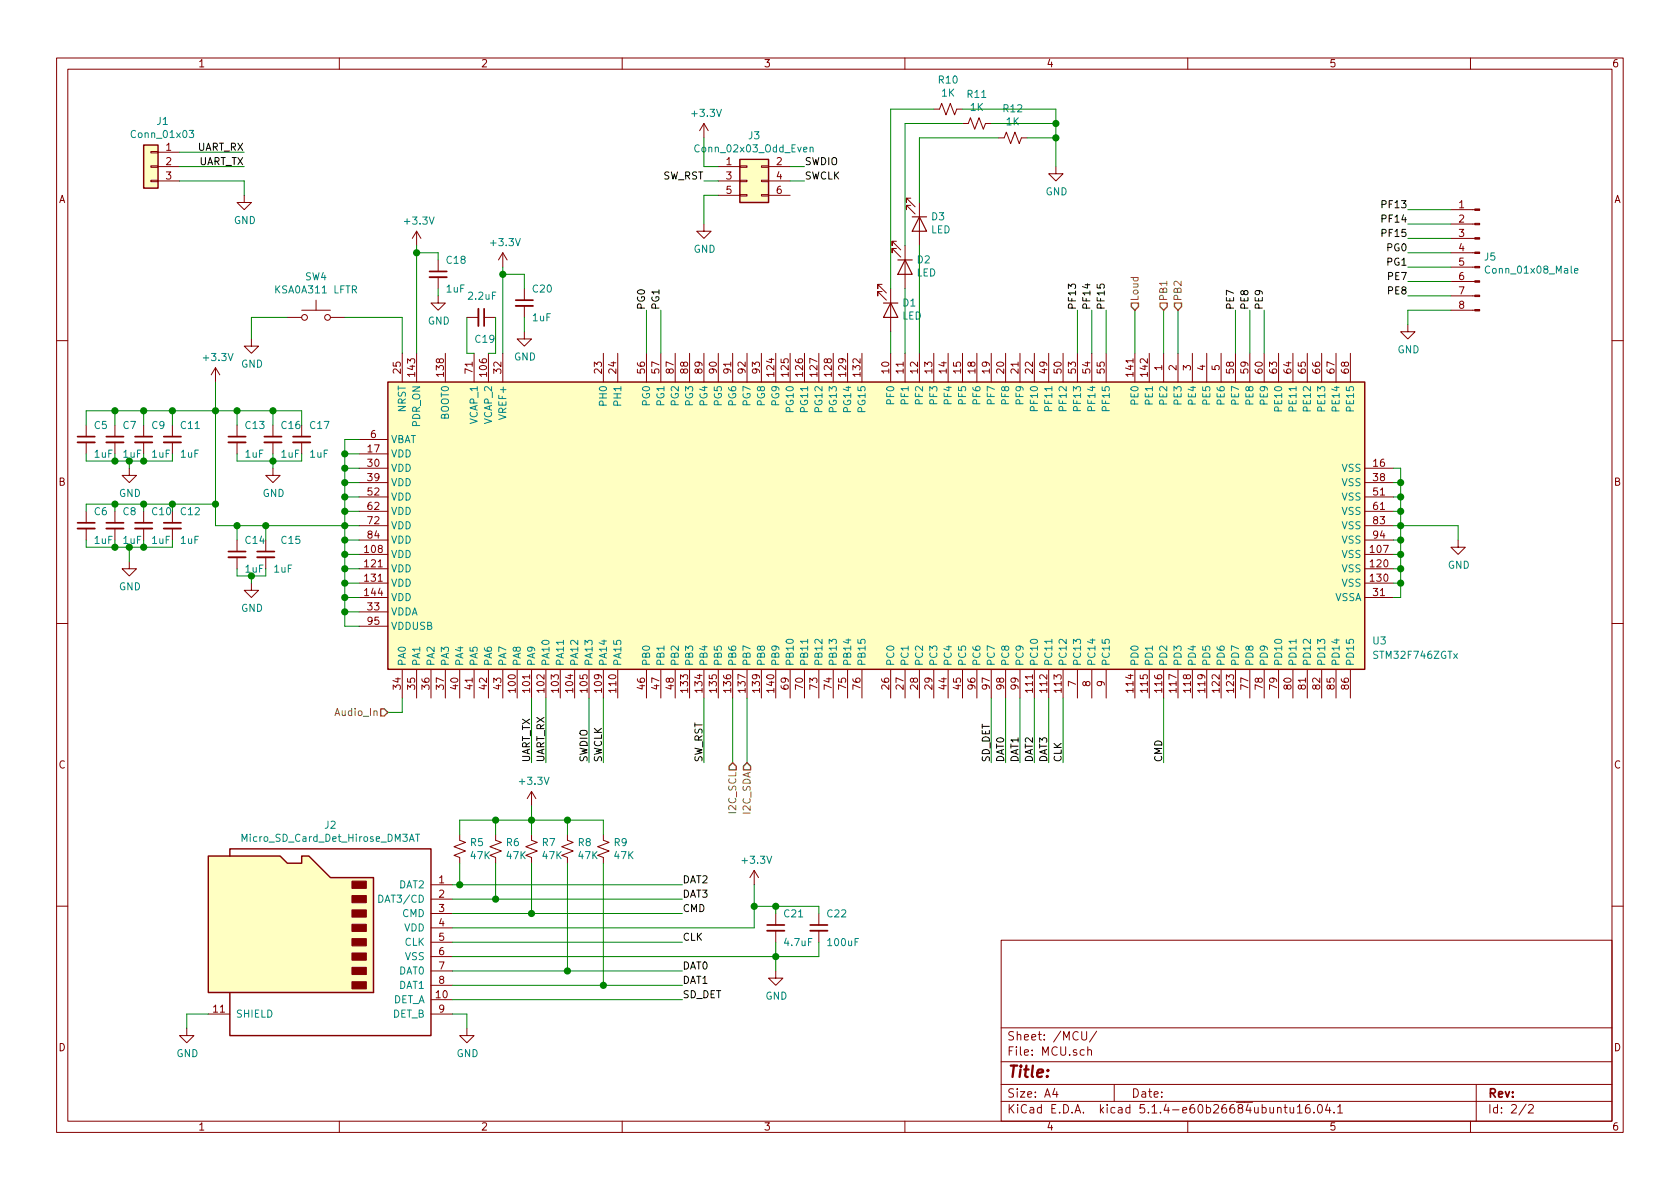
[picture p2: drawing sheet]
EESchema Schematic File Version 4
LIBS:birdEar-cache
EELAYER 30 0
EELAYER END
$Descr A4 11693 8268
encoding utf-8
Sheet 2 2
Title ""
Date ""
Rev ""
Comp ""
Comment1 ""
Comment2 ""
Comment3 ""
Comment4 ""
$EndDescr
$Comp
L MCU_ST_STM32F7:STM32F746ZGTx U3
U 1 1
P 6100 3650
F 0 "U3" V 6900 200 50  0000 R CNN
F 1 "STM32F746ZGTx" V 7000 200 50  0000 R CNN
F 2 "Package_QFP:LQFP-144_20x20mm_P0.5mm" H 5100 250 50  0001 R CNN
F 3 "http://www.st.com/st-web-ui/static/active/en/resource/technical/document/datasheet/DM00166116.pdf" H 6100 3650 50  0001 C CNN
	1    6100 3650
	0    -1   1    0   
$EndComp
$Comp
L birdEar-rescue:Micro_SD_Card_Det_Hirose_DM3AT-Connector-birdEar-rescue-birdEar-rescue J?
U 1 1
P 2250 6550
AR Path="/5D8C50AB" Ref="J?"  Part="1" 
AR Path="/5D8C399D/5D8C50AB" Ref="J2"  Part="1" 
F 0 "J2" H 2200 7367 50  0000 C CNN
F 1 "Micro_SD_Card_Det_Hirose_DM3AT" H 2200 7276 50  0000 C CNN
F 2 "Connector_Card:microSD_HC_Hirose_DM3AT-SF-PEJM5" H 4300 7250 50  0001 C CNN
F 3 "https://www.hirose.com/product/en/download_file/key_name/DM3/category/Catalog/doc_file_id/49662/?file_category_id=4&item_id=195&is_series=1" H 2250 6650 50  0001 C CNN
	1    2250 6550
	-1   0    0    -1  
$EndComp
$Comp
L power:+3.3V #PWR016
U 1 1
P 1500 2650
F 0 "#PWR016" H 1500 2500 50  0001 C CNN
F 1 "+3.3V" H 1515 2823 50  0000 C CNN
F 2 "" H 1500 2650 50  0001 C CNN
F 3 "" H 1500 2650 50  0001 C CNN
	1    1500 2650
	1    0    0    -1  
$EndComp
Wire Wire Line
	1500 2650 1500 2850
Wire Wire Line
	1500 3650 1650 3650
Wire Wire Line
	2400 4350 2500 4350
Wire Wire Line
	2500 4250 2400 4250
Connection ~ 2400 4250
Wire Wire Line
	2400 4250 2400 4350
Wire Wire Line
	2500 4150 2400 4150
Connection ~ 2400 4150
Wire Wire Line
	2400 4150 2400 4250
Wire Wire Line
	2500 4050 2400 4050
Connection ~ 2400 4050
Wire Wire Line
	2400 4050 2400 4150
Wire Wire Line
	2400 3950 2500 3950
Connection ~ 2400 3950
Wire Wire Line
	2400 3950 2400 4050
Wire Wire Line
	2500 3850 2400 3850
Connection ~ 2400 3850
Wire Wire Line
	2400 3850 2400 3950
Wire Wire Line
	2500 3750 2400 3750
Connection ~ 2400 3750
Wire Wire Line
	2400 3750 2400 3850
Wire Wire Line
	2400 3050 2400 3150
Connection ~ 2400 3650
Wire Wire Line
	2400 3650 2500 3650
Wire Wire Line
	2400 3650 2400 3750
Wire Wire Line
	2400 3550 2500 3550
Connection ~ 2400 3550
Wire Wire Line
	2400 3550 2400 3650
Wire Wire Line
	2500 3450 2400 3450
Connection ~ 2400 3450
Wire Wire Line
	2400 3450 2400 3550
Wire Wire Line
	2400 3350 2500 3350
Connection ~ 2400 3350
Wire Wire Line
	2400 3350 2400 3450
Wire Wire Line
	2500 3250 2400 3250
Connection ~ 2400 3250
Wire Wire Line
	2400 3250 2400 3350
Wire Wire Line
	2400 3150 2500 3150
Connection ~ 2400 3150
Wire Wire Line
	2400 3150 2400 3250
Wire Wire Line
	2500 3050 2400 3050
$Comp
L Device:C_Small C7
U 1 1
P 800 3050
F 0 "C7" H 850 3150 50  0000 L CNN
F 1 "1uF" H 850 2950 50  0000 L CNN
F 2 "Capacitor_SMD:C_0805_2012Metric" H 800 3050 50  0001 C CNN
F 3 "~" H 800 3050 50  0001 C CNN
	1    800  3050
	1    0    0    -1  
$EndComp
$Comp
L Device:C_Small C9
U 1 1
P 1000 3050
F 0 "C9" H 1050 3150 50  0000 L CNN
F 1 "1uF" H 1050 2950 50  0000 L CNN
F 2 "Capacitor_SMD:C_0805_2012Metric" H 1000 3050 50  0001 C CNN
F 3 "~" H 1000 3050 50  0001 C CNN
	1    1000 3050
	1    0    0    -1  
$EndComp
$Comp
L Device:C_Small C11
U 1 1
P 1200 3050
F 0 "C11" H 1250 3150 50  0000 L CNN
F 1 "1uF" H 1250 2950 50  0000 L CNN
F 2 "Capacitor_SMD:C_0805_2012Metric" H 1200 3050 50  0001 C CNN
F 3 "~" H 1200 3050 50  0001 C CNN
	1    1200 3050
	1    0    0    -1  
$EndComp
$Comp
L Device:C_Small C5
U 1 1
P 600 3050
F 0 "C5" H 650 3150 50  0000 L CNN
F 1 "1uF" H 650 2950 50  0000 L CNN
F 2 "Capacitor_SMD:C_0805_2012Metric" H 600 3050 50  0001 C CNN
F 3 "~" H 600 3050 50  0001 C CNN
	1    600  3050
	1    0    0    -1  
$EndComp
$Comp
L Device:C_Small C13
U 1 1
P 1650 3050
F 0 "C13" H 1700 3150 50  0000 L CNN
F 1 "1uF" H 1700 2950 50  0000 L CNN
F 2 "Capacitor_SMD:C_0805_2012Metric" H 1650 3050 50  0001 C CNN
F 3 "~" H 1650 3050 50  0001 C CNN
	1    1650 3050
	1    0    0    -1  
$EndComp
$Comp
L Device:C_Small C16
U 1 1
P 1900 3050
F 0 "C16" H 1950 3150 50  0000 L CNN
F 1 "1uF" H 1950 2950 50  0000 L CNN
F 2 "Capacitor_SMD:C_0805_2012Metric" H 1900 3050 50  0001 C CNN
F 3 "~" H 1900 3050 50  0001 C CNN
	1    1900 3050
	1    0    0    -1  
$EndComp
$Comp
L Device:C_Small C17
U 1 1
P 2100 3050
F 0 "C17" H 2150 3150 50  0000 L CNN
F 1 "1uF" H 2150 2950 50  0000 L CNN
F 2 "Capacitor_SMD:C_0805_2012Metric" H 2100 3050 50  0001 C CNN
F 3 "~" H 2100 3050 50  0001 C CNN
	1    2100 3050
	1    0    0    -1  
$EndComp
$Comp
L Device:C_Small C6
U 1 1
P 600 3650
F 0 "C6" H 650 3750 50  0000 L CNN
F 1 "1uF" H 650 3550 50  0000 L CNN
F 2 "Capacitor_SMD:C_0805_2012Metric" H 600 3650 50  0001 C CNN
F 3 "~" H 600 3650 50  0001 C CNN
	1    600  3650
	1    0    0    -1  
$EndComp
$Comp
L Device:C_Small C8
U 1 1
P 800 3650
F 0 "C8" H 850 3750 50  0000 L CNN
F 1 "1uF" H 850 3550 50  0000 L CNN
F 2 "Capacitor_SMD:C_0805_2012Metric" H 800 3650 50  0001 C CNN
F 3 "~" H 800 3650 50  0001 C CNN
	1    800  3650
	1    0    0    -1  
$EndComp
$Comp
L Device:C_Small C10
U 1 1
P 1000 3650
F 0 "C10" H 1050 3750 50  0000 L CNN
F 1 "1uF" H 1050 3550 50  0000 L CNN
F 2 "Capacitor_SMD:C_0805_2012Metric" H 1000 3650 50  0001 C CNN
F 3 "~" H 1000 3650 50  0001 C CNN
	1    1000 3650
	1    0    0    -1  
$EndComp
$Comp
L Device:C_Small C12
U 1 1
P 1200 3650
F 0 "C12" H 1250 3750 50  0000 L CNN
F 1 "1uF" H 1250 3550 50  0000 L CNN
F 2 "Capacitor_SMD:C_0805_2012Metric" H 1200 3650 50  0001 C CNN
F 3 "~" H 1200 3650 50  0001 C CNN
	1    1200 3650
	1    0    0    -1  
$EndComp
$Comp
L Device:C_Small C14
U 1 1
P 1650 3850
F 0 "C14" H 1700 3950 50  0000 L CNN
F 1 "1uF" H 1700 3750 50  0000 L CNN
F 2 "Capacitor_SMD:C_0805_2012Metric" H 1650 3850 50  0001 C CNN
F 3 "~" H 1650 3850 50  0001 C CNN
	1    1650 3850
	1    0    0    -1  
$EndComp
$Comp
L Device:C_Small C15
U 1 1
P 1850 3850
F 0 "C15" H 1950 3950 50  0000 L CNN
F 1 "1uF" H 1900 3750 50  0000 L CNN
F 2 "Capacitor_SMD:C_0805_2012Metric" H 1850 3850 50  0001 C CNN
F 3 "~" H 1850 3850 50  0001 C CNN
	1    1850 3850
	1    0    0    -1  
$EndComp
$Comp
L power:GND #PWR014
U 1 1
P 900 3900
F 0 "#PWR014" H 900 3650 50  0001 C CNN
F 1 "GND" H 905 3727 50  0000 C CNN
F 2 "" H 900 3900 50  0001 C CNN
F 3 "" H 900 3900 50  0001 C CNN
	1    900  3900
	1    0    0    -1  
$EndComp
$Comp
L power:GND #PWR013
U 1 1
P 900 3250
F 0 "#PWR013" H 900 3000 50  0001 C CNN
F 1 "GND" H 905 3077 50  0000 C CNN
F 2 "" H 900 3250 50  0001 C CNN
F 3 "" H 900 3250 50  0001 C CNN
	1    900  3250
	1    0    0    -1  
$EndComp
Wire Wire Line
	600  3150 600  3200
Wire Wire Line
	600  3200 800  3200
Wire Wire Line
	1200 3200 1200 3150
Wire Wire Line
	1000 3150 1000 3200
Connection ~ 1000 3200
Wire Wire Line
	1000 3200 1200 3200
Wire Wire Line
	800  3150 800  3200
Connection ~ 800  3200
Wire Wire Line
	800  3200 900  3200
Wire Wire Line
	900  3200 900  3250
Connection ~ 900  3200
Wire Wire Line
	900  3200 1000 3200
Wire Wire Line
	600  2950 600  2850
Wire Wire Line
	600  2850 800  2850
Connection ~ 1500 2850
Wire Wire Line
	1500 2850 1500 3500
Wire Wire Line
	800  2950 800  2850
Connection ~ 800  2850
Wire Wire Line
	800  2850 1000 2850
Wire Wire Line
	1000 2950 1000 2850
Connection ~ 1000 2850
Wire Wire Line
	1000 2850 1200 2850
Wire Wire Line
	1200 2950 1200 2850
Connection ~ 1200 2850
Wire Wire Line
	1200 2850 1500 2850
Wire Wire Line
	600  3550 600  3500
Wire Wire Line
	600  3500 800  3500
Connection ~ 1500 3500
Wire Wire Line
	1500 3500 1500 3650
Wire Wire Line
	800  3550 800  3500
Connection ~ 800  3500
Wire Wire Line
	800  3500 1000 3500
Wire Wire Line
	1000 3550 1000 3500
Connection ~ 1000 3500
Wire Wire Line
	1000 3500 1200 3500
Wire Wire Line
	1200 3550 1200 3500
Connection ~ 1200 3500
Wire Wire Line
	1200 3500 1500 3500
Wire Wire Line
	600  3750 600  3800
Wire Wire Line
	600  3800 800  3800
Wire Wire Line
	1200 3800 1200 3750
Wire Wire Line
	1000 3750 1000 3800
Connection ~ 1000 3800
Wire Wire Line
	1000 3800 1200 3800
Wire Wire Line
	800  3750 800  3800
Connection ~ 800  3800
Wire Wire Line
	800  3800 900  3800
Wire Wire Line
	900  3800 900  3900
Connection ~ 900  3800
Wire Wire Line
	900  3800 1000 3800
Wire Wire Line
	1500 2850 1650 2850
Wire Wire Line
	2100 2850 2100 2950
Wire Wire Line
	1900 2950 1900 2850
Connection ~ 1900 2850
Wire Wire Line
	1900 2850 2100 2850
Wire Wire Line
	1650 2950 1650 2850
Connection ~ 1650 2850
Wire Wire Line
	1650 2850 1900 2850
Wire Wire Line
	1650 3750 1650 3650
Connection ~ 1650 3650
Wire Wire Line
	1650 3650 1850 3650
Wire Wire Line
	1850 3750 1850 3650
Connection ~ 1850 3650
Wire Wire Line
	1850 3650 2400 3650
$Comp
L power:GND #PWR019
U 1 1
P 1750 4050
F 0 "#PWR019" H 1750 3800 50  0001 C CNN
F 1 "GND" H 1755 3877 50  0000 C CNN
F 2 "" H 1750 4050 50  0001 C CNN
F 3 "" H 1750 4050 50  0001 C CNN
	1    1750 4050
	1    0    0    -1  
$EndComp
Wire Wire Line
	1650 3950 1650 4000
Wire Wire Line
	1650 4000 1750 4000
Wire Wire Line
	1850 4000 1850 3950
Wire Wire Line
	1750 4050 1750 4000
Connection ~ 1750 4000
Wire Wire Line
	1750 4000 1850 4000
Wire Wire Line
	1650 3150 1650 3200
Wire Wire Line
	1650 3200 1900 3200
Wire Wire Line
	2100 3200 2100 3150
Wire Wire Line
	1900 3150 1900 3200
Connection ~ 1900 3200
Wire Wire Line
	1900 3200 2100 3200
Wire Wire Line
	1900 3250 1900 3200
$Comp
L power:GND #PWR020
U 1 1
P 1900 3250
F 0 "#PWR020" H 1900 3000 50  0001 C CNN
F 1 "GND" H 1905 3077 50  0000 C CNN
F 2 "" H 1900 3250 50  0001 C CNN
F 3 "" H 1900 3250 50  0001 C CNN
	1    1900 3250
	1    0    0    -1  
$EndComp
$Comp
L power:GND #PWR033
U 1 1
P 10150 3750
F 0 "#PWR033" H 10150 3500 50  0001 C CNN
F 1 "GND" H 10155 3577 50  0000 C CNN
F 2 "" H 10150 3750 50  0001 C CNN
F 3 "" H 10150 3750 50  0001 C CNN
	1    10150 3750
	1    0    0    -1  
$EndComp
Wire Wire Line
	9700 3250 9750 3250
Wire Wire Line
	9700 3350 9750 3350
Wire Wire Line
	9750 3350 9750 3250
Wire Wire Line
	9750 3350 9750 3450
Wire Wire Line
	9750 3450 9700 3450
Connection ~ 9750 3350
Wire Wire Line
	9750 3450 9750 3550
Wire Wire Line
	9750 3550 9700 3550
Connection ~ 9750 3450
Wire Wire Line
	9750 3550 9750 3650
Wire Wire Line
	9750 3650 9700 3650
Connection ~ 9750 3550
Wire Wire Line
	9750 3650 9750 3750
Wire Wire Line
	9750 3750 9700 3750
Connection ~ 9750 3650
Wire Wire Line
	9750 3750 9750 3850
Wire Wire Line
	9750 3850 9700 3850
Connection ~ 9750 3750
Wire Wire Line
	9750 3850 9750 3950
Wire Wire Line
	9750 3950 9700 3950
Connection ~ 9750 3850
Wire Wire Line
	9750 3950 9750 4050
Wire Wire Line
	9750 4050 9700 4050
Connection ~ 9750 3950
Wire Wire Line
	9750 4050 9750 4150
Wire Wire Line
	9750 4150 9700 4150
Connection ~ 9750 4050
Wire Wire Line
	9750 3650 10150 3650
Wire Wire Line
	10150 3650 10150 3750
$Comp
L Connector_Generic:Conn_01x03 J1
U 1 1
P 1050 1150
F 0 "J1" H 968 1467 50  0000 C CNN
F 1 "Conn_01x03" H 968 1376 50  0000 C CNN
F 2 "Connector_PinHeader_2.54mm:PinHeader_1x03_P2.54mm_Vertical" H 1050 1150 50  0001 C CNN
F 3 "~" H 1050 1150 50  0001 C CNN
	1    1050 1150
	-1   0    0    -1  
$EndComp
Wire Wire Line
	1450 7050 1300 7050
Wire Wire Line
	1300 7050 1300 7150
$Comp
L power:GND #PWR015
U 1 1
P 1300 7150
F 0 "#PWR015" H 1300 6900 50  0001 C CNN
F 1 "GND" H 1305 6977 50  0000 C CNN
F 2 "" H 1300 7150 50  0001 C CNN
F 3 "" H 1300 7150 50  0001 C CNN
	1    1300 7150
	1    0    0    -1  
$EndComp
Wire Wire Line
	3150 6150 3200 6150
Wire Wire Line
	4750 6250 3450 6250
Wire Wire Line
	3150 6350 3700 6350
Wire Wire Line
	3150 6750 3950 6750
Wire Wire Line
	3150 6850 4200 6850
Text Label 4750 6150 0    50   ~ 0
DAT2
Text Label 4750 6250 0    50   ~ 0
DAT3
Text Label 4750 6350 0    50   ~ 0
CMD
Text Label 4750 6550 0    50   ~ 0
CLK
Text Label 4750 6750 0    50   ~ 0
DAT0
Text Label 4750 6850 0    50   ~ 0
DAT1
$Comp
L Device:R_Small_US R5
U 1 1
P 3200 5900
F 0 "R5" H 3268 5946 50  0000 L CNN
F 1 "47K" H 3268 5855 50  0000 L CNN
F 2 "Resistor_SMD:R_0805_2012Metric" H 3200 5900 50  0001 C CNN
F 3 "~" H 3200 5900 50  0001 C CNN
	1    3200 5900
	1    0    0    -1  
$EndComp
$Comp
L Device:R_Small_US R6
U 1 1
P 3450 5900
F 0 "R6" H 3518 5946 50  0000 L CNN
F 1 "47K" H 3518 5855 50  0000 L CNN
F 2 "Resistor_SMD:R_0805_2012Metric" H 3450 5900 50  0001 C CNN
F 3 "~" H 3450 5900 50  0001 C CNN
	1    3450 5900
	1    0    0    -1  
$EndComp
$Comp
L Device:R_Small_US R7
U 1 1
P 3700 5900
F 0 "R7" H 3768 5946 50  0000 L CNN
F 1 "47K" H 3768 5855 50  0000 L CNN
F 2 "Resistor_SMD:R_0805_2012Metric" H 3700 5900 50  0001 C CNN
F 3 "~" H 3700 5900 50  0001 C CNN
	1    3700 5900
	1    0    0    -1  
$EndComp
$Comp
L Device:R_Small_US R8
U 1 1
P 3950 5900
F 0 "R8" H 4018 5946 50  0000 L CNN
F 1 "47K" H 4018 5855 50  0000 L CNN
F 2 "Resistor_SMD:R_0805_2012Metric" H 3950 5900 50  0001 C CNN
F 3 "~" H 3950 5900 50  0001 C CNN
	1    3950 5900
	1    0    0    -1  
$EndComp
Wire Wire Line
	3200 6000 3200 6150
Connection ~ 3200 6150
Wire Wire Line
	3200 6150 4750 6150
Wire Wire Line
	3450 6000 3450 6250
Connection ~ 3450 6250
Wire Wire Line
	3450 6250 3150 6250
Wire Wire Line
	3700 6000 3700 6350
Connection ~ 3700 6350
Wire Wire Line
	3700 6350 4750 6350
$Comp
L Device:R_Small_US R9
U 1 1
P 4200 5900
F 0 "R9" H 4268 5946 50  0000 L CNN
F 1 "47K" H 4268 5855 50  0000 L CNN
F 2 "Resistor_SMD:R_0805_2012Metric" H 4200 5900 50  0001 C CNN
F 3 "~" H 4200 5900 50  0001 C CNN
	1    4200 5900
	1    0    0    -1  
$EndComp
Wire Wire Line
	3150 6550 4750 6550
Wire Wire Line
	3950 6000 3950 6750
Connection ~ 3950 6750
Wire Wire Line
	3950 6750 4750 6750
Wire Wire Line
	4200 6000 4200 6850
Connection ~ 4200 6850
Wire Wire Line
	4200 6850 4750 6850
Wire Wire Line
	3200 5800 3200 5700
Wire Wire Line
	3200 5700 3450 5700
Wire Wire Line
	4200 5700 4200 5800
Wire Wire Line
	3950 5800 3950 5700
Connection ~ 3950 5700
Wire Wire Line
	3950 5700 4200 5700
Wire Wire Line
	3700 5800 3700 5700
Connection ~ 3700 5700
Wire Wire Line
	3700 5700 3950 5700
Wire Wire Line
	3450 5800 3450 5700
Connection ~ 3450 5700
Wire Wire Line
	3450 5700 3700 5700
Wire Wire Line
	3700 5700 3700 5600
$Comp
L power:+3.3V #PWR026
U 1 1
P 3700 5600
F 0 "#PWR026" H 3700 5450 50  0001 C CNN
F 1 "+3.3V" H 3715 5773 50  0000 C CNN
F 2 "" H 3700 5600 50  0001 C CNN
F 3 "" H 3700 5600 50  0001 C CNN
	1    3700 5600
	1    0    0    -1  
$EndComp
Wire Wire Line
	3150 6450 5250 6450
Wire Wire Line
	5250 6450 5250 6300
$Comp
L power:+3.3V #PWR029
U 1 1
P 5250 6150
F 0 "#PWR029" H 5250 6000 50  0001 C CNN
F 1 "+3.3V" H 5265 6323 50  0000 C CNN
F 2 "" H 5250 6150 50  0001 C CNN
F 3 "" H 5250 6150 50  0001 C CNN
	1    5250 6150
	1    0    0    -1  
$EndComp
$Comp
L Device:C_Small C21
U 1 1
P 5400 6450
F 0 "C21" H 5450 6550 50  0000 L CNN
F 1 "4.7uF" H 5450 6350 50  0000 L CNN
F 2 "Capacitor_SMD:C_0805_2012Metric" H 5400 6450 50  0001 C CNN
F 3 "~" H 5400 6450 50  0001 C CNN
	1    5400 6450
	1    0    0    -1  
$EndComp
$Comp
L Device:C_Small C22
U 1 1
P 5700 6450
F 0 "C22" H 5750 6550 50  0000 L CNN
F 1 "100uF" H 5750 6350 50  0000 L CNN
F 2 "Capacitor_SMD:C_0805_2012Metric" H 5700 6450 50  0001 C CNN
F 3 "~" H 5700 6450 50  0001 C CNN
	1    5700 6450
	1    0    0    -1  
$EndComp
Wire Wire Line
	5400 6350 5400 6300
Wire Wire Line
	5400 6300 5250 6300
Connection ~ 5250 6300
Wire Wire Line
	5400 6300 5700 6300
Wire Wire Line
	5700 6300 5700 6350
Connection ~ 5400 6300
Wire Wire Line
	5250 6300 5250 6150
Wire Wire Line
	3150 6650 5400 6650
Wire Wire Line
	5700 6650 5700 6550
Wire Wire Line
	5400 6550 5400 6650
Connection ~ 5400 6650
Wire Wire Line
	5400 6650 5700 6650
$Comp
L power:GND #PWR030
U 1 1
P 5400 6750
F 0 "#PWR030" H 5400 6500 50  0001 C CNN
F 1 "GND" H 5405 6577 50  0000 C CNN
F 2 "" H 5400 6750 50  0001 C CNN
F 3 "" H 5400 6750 50  0001 C CNN
	1    5400 6750
	1    0    0    -1  
$EndComp
Wire Wire Line
	5400 6750 5400 6650
Text Label 7200 5300 1    50   ~ 0
DAT2
Text Label 7300 5300 1    50   ~ 0
DAT3
Text Label 8100 5300 1    50   ~ 0
CMD
Text Label 7400 5300 1    50   ~ 0
CLK
Text Label 7000 5300 1    50   ~ 0
DAT0
Text Label 7100 5300 1    50   ~ 0
DAT1
Wire Wire Line
	8100 5300 8100 4850
Wire Wire Line
	7200 5300 7200 4850
Wire Wire Line
	7300 4850 7300 5300
Wire Wire Line
	7400 4850 7400 5300
Wire Wire Line
	7100 5300 7100 4850
Wire Wire Line
	7000 4850 7000 5300
Wire Wire Line
	3150 7050 3250 7050
Wire Wire Line
	3250 7050 3250 7150
$Comp
L power:GND #PWR023
U 1 1
P 3250 7150
F 0 "#PWR023" H 3250 6900 50  0001 C CNN
F 1 "GND" H 3255 6977 50  0000 C CNN
F 2 "" H 3250 7150 50  0001 C CNN
F 3 "" H 3250 7150 50  0001 C CNN
	1    3250 7150
	1    0    0    -1  
$EndComp
Wire Wire Line
	3150 6950 4750 6950
Text Label 4750 6950 0    50   ~ 0
SD_DET
Text Label 6900 5300 1    50   ~ 0
SD_DET
Wire Wire Line
	6900 5300 6900 4850
Wire Wire Line
	3700 5300 3700 4850
Wire Wire Line
	3800 5300 3800 4850
Text Label 3700 5300 1    50   ~ 0
UART_TX
Text Label 3800 5300 1    50   ~ 0
UART_RX
Wire Wire Line
	1700 1150 1250 1150
Wire Wire Line
	1700 1050 1250 1050
Text Label 1700 1150 2    50   ~ 0
UART_TX
Text Label 1700 1050 2    50   ~ 0
UART_RX
Wire Wire Line
	1250 1250 1700 1250
Wire Wire Line
	1700 1250 1700 1350
$Comp
L power:GND #PWR017
U 1 1
P 1700 1350
F 0 "#PWR017" H 1700 1100 50  0001 C CNN
F 1 "GND" H 1705 1177 50  0000 C CNN
F 2 "" H 1700 1350 50  0001 C CNN
F 3 "" H 1700 1350 50  0001 C CNN
	1    1700 1350
	1    0    0    -1  
$EndComp
Wire Wire Line
	4100 5300 4100 4850
Wire Wire Line
	4200 5300 4200 4850
Text Label 4100 5300 1    50   ~ 0
SWDIO
Text Label 4200 5300 1    50   ~ 0
SWCLK
Wire Wire Line
	4900 5300 4900 4850
Text Label 4900 5300 1    50   ~ 0
SW_RST
Text Label 5600 1150 0    50   ~ 0
SWDIO
Text Label 5600 1250 0    50   ~ 0
SWCLK
Text Label 4900 1250 2    50   ~ 0
SW_RST
Wire Wire Line
	5600 1150 5500 1150
Wire Wire Line
	5500 1250 5600 1250
Wire Wire Line
	5000 1250 4900 1250
Wire Wire Line
	5000 1350 4900 1350
Wire Wire Line
	5000 1150 4900 1150
Wire Wire Line
	4900 1150 4900 950 
$Comp
L power:+3.3V #PWR027
U 1 1
P 4900 950
F 0 "#PWR027" H 4900 800 50  0001 C CNN
F 1 "+3.3V" H 4915 1123 50  0000 C CNN
F 2 "" H 4900 950 50  0001 C CNN
F 3 "" H 4900 950 50  0001 C CNN
	1    4900 950 
	1    0    0    -1  
$EndComp
$Comp
L power:GND #PWR028
U 1 1
P 4900 1550
F 0 "#PWR028" H 4900 1300 50  0001 C CNN
F 1 "GND" H 4905 1377 50  0000 C CNN
F 2 "" H 4900 1550 50  0001 C CNN
F 3 "" H 4900 1550 50  0001 C CNN
	1    4900 1550
	1    0    0    -1  
$EndComp
Wire Wire Line
	4900 1350 4900 1550
Text HLabel 2700 4950 0    50   Input ~ 0
Audio_In
Wire Wire Line
	2700 4950 2800 4950
Wire Wire Line
	2800 4950 2800 4850
Text HLabel 7900 2150 1    50   Input ~ 0
Loud
Wire Wire Line
	7900 2450 7900 2150
Wire Wire Line
	2800 2450 2800 2200
$Comp
L power:GND #PWR018
U 1 1
P 1750 2350
F 0 "#PWR018" H 1750 2100 50  0001 C CNN
F 1 "GND" H 1755 2177 50  0000 C CNN
F 2 "" H 1750 2350 50  0001 C CNN
F 3 "" H 1750 2350 50  0001 C CNN
	1    1750 2350
	1    0    0    -1  
$EndComp
Wire Wire Line
	1750 2350 1750 2200
$Comp
L power:+3.3V #PWR021
U 1 1
P 2900 1700
F 0 "#PWR021" H 2900 1550 50  0001 C CNN
F 1 "+3.3V" H 2915 1873 50  0000 C CNN
F 2 "" H 2900 1700 50  0001 C CNN
F 3 "" H 2900 1700 50  0001 C CNN
	1    2900 1700
	1    0    0    -1  
$EndComp
Wire Wire Line
	2900 1700 2900 1750
$Comp
L Device:C_Small C18
U 1 1
P 3050 1900
F 0 "C18" H 3100 2000 50  0000 L CNN
F 1 "1uF" H 3100 1800 50  0000 L CNN
F 2 "Capacitor_SMD:C_0805_2012Metric" H 3050 1900 50  0001 C CNN
F 3 "~" H 3050 1900 50  0001 C CNN
	1    3050 1900
	1    0    0    -1  
$EndComp
Wire Wire Line
	3050 1800 3050 1750
Wire Wire Line
	3050 1750 2900 1750
Connection ~ 2900 1750
Wire Wire Line
	2900 1750 2900 2450
$Comp
L power:GND #PWR022
U 1 1
P 3050 2050
F 0 "#PWR022" H 3050 1800 50  0001 C CNN
F 1 "GND" H 3055 1877 50  0000 C CNN
F 2 "" H 3050 2050 50  0001 C CNN
F 3 "" H 3050 2050 50  0001 C CNN
	1    3050 2050
	1    0    0    -1  
$EndComp
Wire Wire Line
	3050 2050 3050 2000
$Comp
L Device:C_Small C19
U 1 1
P 3350 2200
F 0 "C19" V 3500 2150 50  0000 L CNN
F 1 "2.2uF" V 3200 2100 50  0000 L CNN
F 2 "Capacitor_SMD:C_0805_2012Metric" H 3350 2200 50  0001 C CNN
F 3 "~" H 3350 2200 50  0001 C CNN
	1    3350 2200
	0    1    1    0   
$EndComp
$Comp
L power:+3.3V #PWR024
U 1 1
P 3500 1850
F 0 "#PWR024" H 3500 1700 50  0001 C CNN
F 1 "+3.3V" H 3515 2023 50  0000 C CNN
F 2 "" H 3500 1850 50  0001 C CNN
F 3 "" H 3500 1850 50  0001 C CNN
	1    3500 1850
	1    0    0    -1  
$EndComp
Wire Wire Line
	3300 2450 3250 2450
Wire Wire Line
	3250 2450 3250 2200
Wire Wire Line
	3400 2450 3450 2450
Wire Wire Line
	3450 2450 3450 2200
Wire Wire Line
	3500 2450 3500 1900
$Comp
L Device:C_Small C20
U 1 1
P 3650 2100
F 0 "C20" H 3700 2200 50  0000 L CNN
F 1 "1uF" H 3700 2000 50  0000 L CNN
F 2 "Capacitor_SMD:C_0805_2012Metric" H 3650 2100 50  0001 C CNN
F 3 "~" H 3650 2100 50  0001 C CNN
	1    3650 2100
	1    0    0    -1  
$EndComp
Wire Wire Line
	3650 2000 3650 1900
Wire Wire Line
	3650 1900 3500 1900
Connection ~ 3500 1900
Wire Wire Line
	3500 1900 3500 1850
$Comp
L power:GND #PWR025
U 1 1
P 3650 2300
F 0 "#PWR025" H 3650 2050 50  0001 C CNN
F 1 "GND" H 3655 2127 50  0000 C CNN
F 2 "" H 3650 2300 50  0001 C CNN
F 3 "" H 3650 2300 50  0001 C CNN
	1    3650 2300
	1    0    0    -1  
$EndComp
Wire Wire Line
	3650 2300 3650 2200
Wire Wire Line
	8100 2150 8100 2450
$Comp
L Device:LED D1
U 1 1
P 6200 2150
F 0 "D1" V 6147 2228 50  0000 L CNN
F 1 "LED" V 6238 2228 50  0000 L CNN
F 2 "LED_SMD:LED_0805_2012Metric" H 6200 2150 50  0001 C CNN
F 3 "~" H 6200 2150 50  0001 C CNN
	1    6200 2150
	0    1    1    0   
$EndComp
$Comp
L Device:LED D2
U 1 1
P 6300 1850
F 0 "D2" V 6247 1928 50  0000 L CNN
F 1 "LED" V 6338 1928 50  0000 L CNN
F 2 "LED_SMD:LED_0805_2012Metric" H 6300 1850 50  0001 C CNN
F 3 "~" H 6300 1850 50  0001 C CNN
	1    6300 1850
	0    1    1    0   
$EndComp
$Comp
L Device:LED D3
U 1 1
P 6400 1550
F 0 "D3" V 6347 1628 50  0000 L CNN
F 1 "LED" V 6438 1628 50  0000 L CNN
F 2 "LED_SMD:LED_0805_2012Metric" H 6400 1550 50  0001 C CNN
F 3 "~" H 6400 1550 50  0001 C CNN
	1    6400 1550
	0    1    1    0   
$EndComp
Wire Wire Line
	6200 2300 6200 2450
Wire Wire Line
	6300 2450 6300 2000
Wire Wire Line
	6400 1700 6400 2450
Wire Wire Line
	6200 2000 6200 750 
Wire Wire Line
	6200 750  6500 750 
Wire Wire Line
	6300 1700 6300 850 
Wire Wire Line
	6300 850  6700 850 
Wire Wire Line
	6400 1400 6400 950 
$Comp
L Device:R_Small_US R10
U 1 1
P 6600 750
F 0 "R10" V 6395 750 50  0000 C CNN
F 1 "1K" V 6486 750 50  0000 C CNN
F 2 "Resistor_SMD:R_0805_2012Metric" H 6600 750 50  0001 C CNN
F 3 "~" H 6600 750 50  0001 C CNN
	1    6600 750 
	0    1    1    0   
$EndComp
$Comp
L Device:R_Small_US R11
U 1 1
P 6800 850
F 0 "R11" V 6595 850 50  0000 C CNN
F 1 "1K" V 6686 850 50  0000 C CNN
F 2 "Resistor_SMD:R_0805_2012Metric" H 6800 850 50  0001 C CNN
F 3 "~" H 6800 850 50  0001 C CNN
	1    6800 850 
	0    1    1    0   
$EndComp
$Comp
L Device:R_Small_US R12
U 1 1
P 7050 950
F 0 "R12" V 6845 950 50  0000 C CNN
F 1 "1K" V 6936 950 50  0000 C CNN
F 2 "Resistor_SMD:R_0805_2012Metric" H 7050 950 50  0001 C CNN
F 3 "~" H 7050 950 50  0001 C CNN
	1    7050 950 
	0    1    1    0   
$EndComp
Wire Wire Line
	6400 950  6950 950 
Wire Wire Line
	7350 750  7350 850 
Wire Wire Line
	6700 750  7350 750 
Wire Wire Line
	6900 850  7350 850 
Connection ~ 7350 850 
Wire Wire Line
	7350 850  7350 950 
Wire Wire Line
	7150 950  7350 950 
Connection ~ 7350 950 
Wire Wire Line
	7350 950  7350 1150
$Comp
L power:GND #PWR031
U 1 1
P 7350 1150
F 0 "#PWR031" H 7350 900 50  0001 C CNN
F 1 "GND" H 7355 977 50  0000 C CNN
F 2 "" H 7350 1150 50  0001 C CNN
F 3 "" H 7350 1150 50  0001 C CNN
	1    7350 1150
	1    0    0    -1  
$EndComp
Wire Wire Line
	5100 4850 5100 5300
Wire Wire Line
	5200 4850 5200 5300
Text HLabel 5100 5300 3    50   Input ~ 0
I2C_SCL
Text HLabel 5200 5300 3    50   Input ~ 0
I2C_SDA
Text HLabel 8100 2150 1    50   Input ~ 0
PB1
Text HLabel 8200 2150 1    50   Input ~ 0
PB2
Wire Wire Line
	8200 2150 8200 2450
$Comp
L Switch:SW_Push SW4
U 1 1
P 2200 2200
F 0 "SW4" H 2200 2485 50  0000 C CNN
F 1 "KSA0A311 LFTR" H 2200 2394 50  0000 C CNN
F 2 "Button_Switch_THT:SW_Tactile_Straight_KSA0Axx1LFTR" H 2200 2400 50  0001 C CNN
F 3 "~" H 2200 2400 50  0001 C CNN
	1    2200 2200
	1    0    0    -1  
$EndComp
Wire Wire Line
	2400 2200 2800 2200
Wire Wire Line
	1750 2200 2000 2200
Wire Wire Line
	7500 2450 7500 2150
Wire Wire Line
	7600 2450 7600 2150
Text Label 7500 2150 1    50   ~ 0
PF13
Text Label 7600 2150 1    50   ~ 0
PF14
Wire Wire Line
	10100 1450 9800 1450
Wire Wire Line
	10100 1550 9800 1550
Text Label 9800 1450 2    50   ~ 0
PF13
Text Label 9800 1550 2    50   ~ 0
PF14
Wire Wire Line
	7700 2450 7700 2150
Text Label 7700 2150 1    50   ~ 0
PF15
Wire Wire Line
	4500 2450 4500 2150
Text Label 4500 2150 1    50   ~ 0
PG0
Wire Wire Line
	10100 1650 9800 1650
Text Label 9800 1650 2    50   ~ 0
PF15
Wire Wire Line
	10100 1750 9800 1750
Text Label 9800 1750 2    50   ~ 0
PG0
Wire Wire Line
	4600 2450 4600 2150
Text Label 4600 2150 1    50   ~ 0
PG1
Wire Wire Line
	8600 2450 8600 2150
Text Label 8600 2150 1    50   ~ 0
PE7
Wire Wire Line
	10100 1850 9800 1850
Text Label 9800 1850 2    50   ~ 0
PG1
Wire Wire Line
	10100 1950 9800 1950
Text Label 9800 1950 2    50   ~ 0
PE7
Wire Wire Line
	8700 2450 8700 2150
Text Label 8700 2150 1    50   ~ 0
PE8
Wire Wire Line
	8800 2450 8800 2150
Text Label 8800 2150 1    50   ~ 0
PE9
Wire Wire Line
	10100 2050 9800 2050
Text Label 9800 2050 2    50   ~ 0
PE8
$Comp
L Connector:Conn_01x08_Male J5
U 1 1
P 10300 1750
F 0 "J5" H 10273 1723 50  0000 R CNN
F 1 "Conn_01x08_Male" H 10273 1632 50  0000 R CNN
F 2 "Connector_PinHeader_2.54mm:PinHeader_1x08_P2.54mm_Vertical" H 10300 1750 50  0001 C CNN
F 3 "~" H 10300 1750 50  0001 C CNN
	1    10300 1750
	-1   0    0    -1  
$EndComp
Wire Wire Line
	10100 2150 9800 2150
Wire Wire Line
	9800 2150 9800 2250
$Comp
L power:GND #PWR0104
U 1 1
P 9800 2250
F 0 "#PWR0104" H 9800 2000 50  0001 C CNN
F 1 "GND" H 9805 2077 50  0000 C CNN
F 2 "" H 9800 2250 50  0001 C CNN
F 3 "" H 9800 2250 50  0001 C CNN
	1    9800 2250
	1    0    0    -1  
$EndComp
$Comp
L Connector_Generic:Conn_02x03_Odd_Even J3
U 1 1
P 5200 1250
F 0 "J3" H 5250 1567 50  0000 C CNN
F 1 "Conn_02x03_Odd_Even" H 5250 1476 50  0000 C CNN
F 2 "Connector_PinHeader_2.54mm:PinHeader_2x03_P2.54mm_Vertical" H 5200 1250 50  0001 C CNN
F 3 "~" H 5200 1250 50  0001 C CNN
	1    5200 1250
	1    0    0    -1  
$EndComp
$EndSCHEMATC
